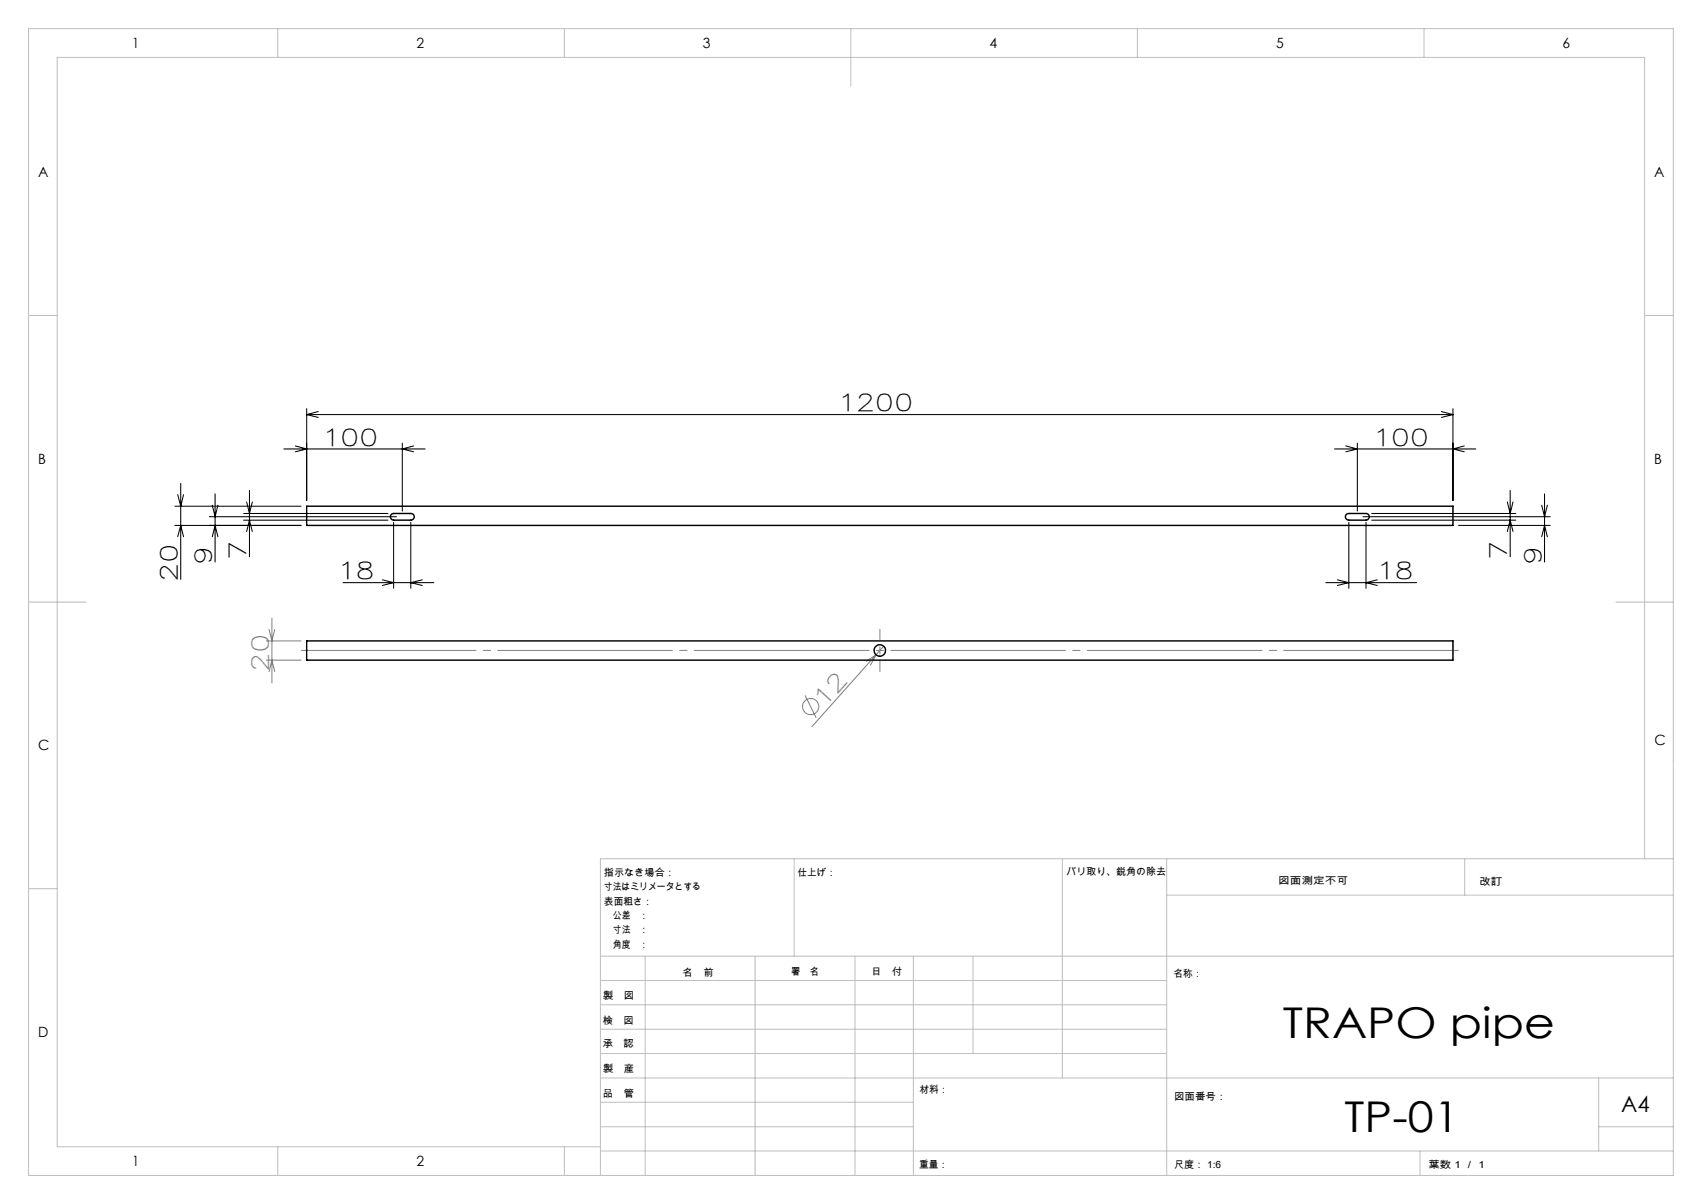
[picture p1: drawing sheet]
<svg xmlns="http://www.w3.org/2000/svg" width="297mm" height="210mm" viewBox="0 0 297 210" stroke-linecap="round" stroke-linejoin="round" font-family="sans-serif">
<g fill="none" stroke="#808080" stroke-width=".18">
<path d="M46.5 115.1h6M46.5 111.8h6M47 117.1l.4-2 .5 2M47 109.8l.4 2 .5-2M47.4 107.8v11.3M152.9 114.2l-11.2 12.5M152.9 114.2l-1.7 1.1M152.9 114.2l-1 1.8M154.2 112.7l-1.3 1.5M140.5 121.3l1.9 3.9"/>
<circle cx="141.5" cy="123.2" r="1.42"/>
</g>
<path d="M153.5 117.1v-7.3" fill="none" stroke="#808080" stroke-width=".18" stroke-dasharray="30.5 1.3 1.3 1.3" stroke-dashoffset="28.7"/>
<path d="M51.5 113.4h204" fill="none" stroke="#808080" stroke-width=".18" stroke-dasharray="30.5 1.3 1.3 1.3" stroke-dashoffset="-1"/>
<g fill="none" stroke="#c0c0c0" stroke-width=".18">
<path d="M5 5h287v200h-287zM48.5 5v5M98.5 5v5M148.5 5v10M198.5 5v5M248.5 5v5M5 55h5M287 55h5M5 105h10M282 105h10M5 155h5M138.6 149.8v17"/>
<path d="M185.4 149.8v38.2M203.6 149.8v55.2M203.6 156.1h88.4M255.6 149.8v6.3M287 149.8v-139.8h-277v190h94.8M292 149.8h-187.2v55.2M104.8 166.8h187.2M104.8 179.5h98.8M104.8 175.3h98.8M104.8 171h98.8M112.6 166.8v38.2M131.8 166.8v38.2"/>
<path d="M149.2 166.8v38.2M159.4 166.8v38.2M169.8 166.8v17M104.8 183.8h98.8M104.8 196.5h54.6M104.8 192.3h54.6M104.8 188h187.2M279 196.5h13M279 188v12.8M48.5 200v5M98.5 200v5M104.8 200.8h187.2"/>
<path d="M247.8 200.8v4.2"/>
</g>
<g fill="none" stroke="#000" stroke-width=".18">
<path d="M49.5 78.3h24.7M51.5 77.8l2 .5-2 .5M53.5 71.3v16M53.5 72.3h200M53.5 72.3l2 .5M55.5 71.8l-2 .5M70.2 77.3v11.8M72.2 77.8l-2 .5 2 .5M232.9 78.3h24.6M234.8 77.8l2.1 .5-2.1 .5M236.9 77.3v11.8M251.5 71.8l2 .5"/>
<path d="M253.5 71.3v16M253.5 72.3l-2 .5M255.5 77.8l-2 .5 2 .5M30.5 91.6h22M30.5 88.3h22M31 93.6l.5-2 .5 2M31 86.3l.5 2 .5-2M31.5 84.3v16.8M36.5 90.1h32.7M37 88.1l.5 2 .5-2M37 93.6l.5-2 .5 2M37.5 86.1v11.9"/>
<path d="M42.5 89.6h25.2M42.5 90.7h25.2M43 87.6l.5 2 .5-2M43 92.7l.5-2 .5 2M43.5 85.5v11.6M68.7 91.1v11.5M71.7 91.1v11.5M235.4 91.1v11.5M237.8 90.1h32.7M238.4 91.1v11.5M239.4 89.6h25.1M239.4 90.7h25.1"/>
<path d="M254.5 91.6h16M263 87.6l.5 2 .5-2M263 92.7l.5-2 .5 2M263.5 85.5v11.6M269 88.1l.5 2 .5-2M269 93.6l.5-2 .5 2M269.5 86.1v11.9M59.9 101.6h15.8M66.7 101.1l2 .5-2 .5M73.7 101.1l-2 .5 2 .5M231.4 101.6h15.8M233.4 101.1l2 .5-2 .5"/>
<path d="M240.3 101.1l-1.9 .5 1.9 .5"/>
</g>
<g fill="none" stroke="#000" stroke-width=".25">
<path d="M53.5 88.3h200v3.3h-200zM68.3 89.7l.4-.1h3a.58 .58 0 0 1 .6 .5 .58 .58 0 0 1-.6 .6h-3.2a.59 .59 0 0 1-.2-1zM235 89.7l.4-.1h3a.58 .58 0 0 1 .5 .5 .58 .58 0 0 1-.5 .6h-3a.6 .6 0 0 1-.6-.4 .6 .6 0 0 1 .2-.6zM53.5 111.8h200v3.3h-200z"/>
<circle cx="153.5" cy="113.5" r="1.01"/>
</g>
<g font-size="7.4">
<text x="223.9" y="181.1">TRAPO pipe</text>
<text x="234.6" y="197.5">TP-01</text>
</g>
<g font-size="4.1">
<text x="147.2" y="71.7">1200</text>
<text x="57.2" y="77.7">100</text>
<text x="240.5" y="77.7">100</text>
<text x="31" y="101.1" transform="rotate(-90 31 101.1)">20</text>
<text x="37" y="98" transform="rotate(-90 37 98)">9</text>
<text x="43" y="97.1" transform="rotate(-90 43 97.1)">7</text>
<text x="59.9" y="101">18</text>
<text x="241.2" y="101">18</text>
<text x="263" y="97.1" transform="rotate(-90 263 97.1)">7</text>
<text x="269" y="98" transform="rotate(-90 269 98)">9</text>
</g>
<g font-size="4.1" fill="#808080">
<text x="46.9" y="116.7" transform="rotate(-90 46.9 116.7)">20</text>
<text x="144.5" y="122.8" transform="rotate(-48 144.5 122.8)">12</text>
</g>
<text font-size="3.9" x="282.9" y="193.9">A4</text>
<g font-size="2.5">
<text x="23.1" y="8.4">1</text>
<text x="72.7" y="8.4">2</text>
<text x="122.7" y="8.4">3</text>
<text x="172.7" y="8.4">4</text>
<text x="222.7" y="8.4">5</text>
<text x="272.7" y="8.4">6</text>
<text x="6.7" y="30.9">A</text>
<text x="288.7" y="30.9">A</text>
<text x="6.7" y="80.9">B</text>
<text x="288.7" y="80.9">B</text>
<text x="6.7" y="130.9">C</text>
<text x="288.7" y="129.9">C</text>
<text x="6.7" y="180.9">D</text>
<text x="23.1" y="203.4">1</text>
<text x="72.7" y="203.4">2</text>
</g>
<g font-size="1.7">
<text x="105.4" y="152.8">指示なき場合：</text>
<text x="105.4" y="155.3">寸法はミリメータとする</text>
<text x="139.2" y="152.8">仕上げ：</text>
<text x="186.1" y="152.7">バリ取り、鋭角の除去</text>
<text x="223" y="154.2">図面測定不可</text>
<text x="258.1" y="154.4">改訂</text>
<text x="105.4" y="157.8">表面粗さ：</text>
<text x="105.4" y="160.3">公差　：</text>
<text x="105.4" y="162.8">寸法　：</text>
<text x="105.4" y="165.3">角度　：</text>
<text x="119.1" y="170.2">名　前</text>
<text x="134.8" y="170.1">署　名</text>
<text x="152" y="170.1">日　付</text>
<text x="204.8" y="170.4">名称：</text>
<text x="105.2" y="178.5">検　図</text>
<text x="105.3" y="174.3">製　図</text>
<text x="105.2" y="182.6">承　認</text>
<text x="105.2" y="191.3">品　管</text>
<text x="105.3" y="187">製　産</text>
<text x="160.4" y="190.7">材料：</text>
<text x="204.9" y="191.8">図面番号：</text>
<text x="160.4" y="203.7">重量：</text>
<text x="204.9" y="203.8">尺度： 1:6</text>
<text x="249.3" y="203.8">葉数 1 ／ 1</text>
</g>
</svg>
